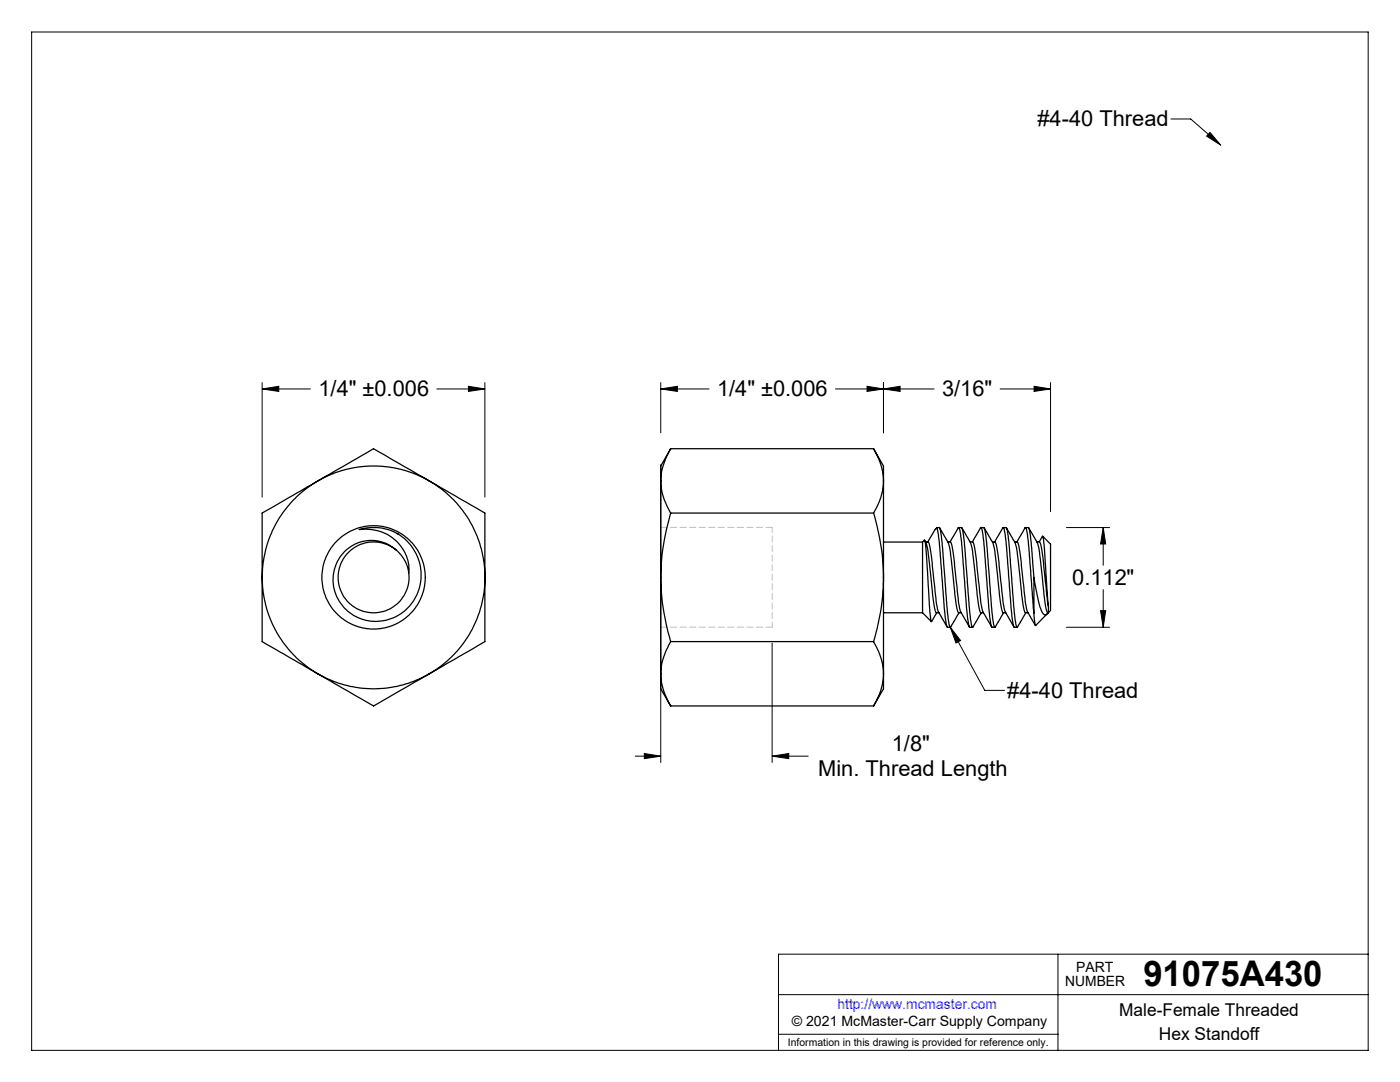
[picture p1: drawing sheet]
<svg xmlns="http://www.w3.org/2000/svg" width="279mm" height="216mm" viewBox="0 0 279 216" stroke-linecap="round" stroke-linejoin="round" font-family="sans-serif">
<g fill="none" stroke="#000" stroke-width=".2">
<path d="M6.3 6.4h266.7v203.2h-266.7zM233.7 23.7h3.9l6 5.3M241.5 26.4l2.1 2.6-2.8-1.8zM52.3 77.6l3.3-.5v1zM52.3 76.3v22.9M52.3 77.6h9.6M87.2 77.6h9.6M93.5 77.1l3.3 .5-3.3 .5zM96.8 76.3v22.9M131.9 77.6l3.3-.5v1zM131.9 77.6h9.6M131.9 76.3v10.1"/>
<path d="M166.7 77.6h19.7M173 77.1l3.3 .5-3.3 .5zM176.3 77.6l3.3-.5v1zM176.3 76.3v10.1M199.6 77.6h10.1M206.4 77.1l3.3 .5-3.3 .5zM209.7 76.3v25.8M131.9 92.7v59.5M212.8 105.3h8.6M220.2 105.3l.5 3.2h-1.1zM220.2 105.3v7.5M220.2 117.7v7.5"/>
<path d="M154.1 128.3v23.9M189.7 125.2l2 2.6-.9 .5zM189.7 125.2l6.8 12.6h4M212.8 125.2h8.6M219.6 121.8h1.1l-.5 3.4zM126.8 150.9h5.1M128.6 150.4l3.3 .5-3.3 .5zM154.1 150.9l3.3-.5v1zM154.1 150.9h7.2M155.4 198.5h117.6M211.1 190.4v19.2M273 190.4h-117.6v19.2"/>
<path d="M155.4 206.4h55.7"/>
</g>
<path d="M154.1 105.2h-22.2M154.1 125.1h-22.2" fill="none" stroke="#c0c0c0" stroke-width=".2" stroke-dasharray="1.3 .6"/>
<path d="M154.1 105.2v19.9" fill="none" stroke="#c0c0c0" stroke-width=".2" stroke-dasharray="1.3 .6" stroke-dashoffset=".2"/>
<g fill="#000">
<path d="M93.5 77.1l3.3 .5-3.3 .5zM52.3 77.6l3.3-.5v1zM173 77.1l3.3 .5-3.3 .5zM131.9 77.6l3.3-.5v1zM176.3 77.6l3.3-.5v1zM206.4 77.1l3.3 .5-3.3 .5zM128.6 150.4l3.3 .5-3.3 .5zM154.1 150.9l3.3-.5v1zM219.6 121.8h1.1l-.5 3.4zM220.2 105.3l.5 3.2h-1.1z"/>
<path d="M189.7 125.2l2 2.6-.9 .5zM241.5 26.4l2.1 2.6-2.8-1.8z"/>
</g>
<g fill="none" stroke="#000" stroke-width=".25">
<path d="M63.4 96l-11.1 6.4v12.8M63.4 96a22.3 22.3 0 0 0-11.1 19.2M63.4 96a22.3 22.3 0 0 1 22.3 0M63.4 96l11.1-6.5 11.2 6.5M85.7 96a22.1 22.1 0 0 1 11.1 19.2M85.7 96l11.1 6.4v12.8M131.9 96a12.9 12.9 0 0 0 1.9 6.4M131.9 96v19.2M133.8 89.5a13.5 13.5 0 0 0-1.9 6.5M133.8 89.5l-1.9 3.5v3M133.8 89.5h40.5M174.3 89.5a12.9 12.9 0 0 1 2 6.5"/>
<path d="M174.3 89.5l2 3.5v3M176.3 96a12.5 12.5 0 0 1-2 6.4M176.3 96v19.2M52.3 115.2v12.8l11.1 6.4M52.3 115.2a22.1 22.1 0 0 0 11.1 19.2M79.1 109.7a7.1 7.1 0 0 0-11 2.6 7.1 7.1 0 0 0 5.4 9.9 7.1 7.1 0 0 0 8.1-7.9M79.3 106.4l.1 .1M79.4 106.5a9.4 9.4 0 0 1 4.4 10.3 9.4 9.4 0 0 1-8.6 7.2 8.2 8.2 0 0 1-8.2-5.4 8.2 8.2 0 0 1 2.8-9.4 7.5 7.5 0 0 1 11.8 5.1M79.4 106.5a9.9 9.9 0 0 0-7.7-.8 8.4 8.4 0 0 1 9.9 8.6M96.8 115.2a22.1 22.1 0 0 1-11.1 19.2M96.8 115.2v12.8l-11.1 6.4M131.9 115.2v19.2"/>
<path d="M131.9 115.2a47 47 0 0 0 1.9 12.8M133.8 102.4a46.9 46.9 0 0 0-1.9 12.8M133.8 102.4h40.5M174.3 102.4a46.4 46.4 0 0 1 2 12.8M176.3 115.2a44.1 44.1 0 0 1-2 12.8M176.3 115.2v19.2M176.3 108.2h7.8M184.1 108.2l.4-.4 .4 2.3 .7 11.9 .3 2 1-1.7M184.1 108.2v14.1M184.5 107.8l.4 .7 .3 1.7 1.3 11 .3 1 .6 .1M184.7 108.1h.5a15.8 15.8 0 0 1 1 5.7l.6 6.2 .4 1.8 1.8 3.3M187 105.3h.4a14.2 14.2 0 0 1 .8 4.9l1 13.3a2.5 2.5 0 0 0 .5 1.7l1.7-2.9"/>
<path d="M187 105.4a2.34 2.34 0 0 0-1.1 1.4l-.7 1.3M187 105.4l.5 2.9 1.1 14.6 .3 2.1 .2 .2h.6M187 105.3v.1M187 105.3l-.3 .3M187.5 105.3l1.7 2.9 .3 1 1.4 12 .3 1 .6 .1M189.2 108.1h.5M189.6 108.1l1.7-2.8a3.1 3.1 0 0 1 .5 2.2l1.2 15.4 .4 2.1 .1 .2h.6M189.7 108.1a15.8 15.8 0 0 1 .9 5.7l.7 6.2 .3 1.8 1.9 3.3M191.3 105.3h.6a14.2 14.2 0 0 1 .7 4.9l1.1 13.3a2.5 2.5 0 0 0 .4 1.7l1.7-2.9M191.9 105.3l1.8 2.9 .3 1 1.4 12 .3 1 .6 .1M193.6 108.1h.5M194.1 108.1l1.6-2.8a3.1 3.1 0 0 1 .6 2.2l1.2 15.4 .3 2.1 .1 .2h.6"/>
<path d="M194.1 108.1a15.8 15.8 0 0 1 1 5.7l.6 6.2 .4 1.8 1.8 3.3M195.8 105.3h.5a14.2 14.2 0 0 1 .8 4.9l1 13.3a2.5 2.5 0 0 0 .5 1.7l1.7-2.9M196.4 105.3l1.7 2.9 .3 1 1.4 12 .3 1 .6 .1M198 108.1h.5M198.5 108.1l1.7-2.8a3.1 3.1 0 0 1 .5 2.2l1.2 15.4 .4 2.1 .1 .2h.6M198.5 108.1a15.8 15.8 0 0 1 1 5.7l.7 6.2 .3 1.8 1.9 3.3M200.2 105.3h.6a14.2 14.2 0 0 1 .7 4.9l1.1 13.3a2.5 2.5 0 0 0 .4 1.7l1.7-2.9M200.8 105.3l1.8 2.9 .2 1 1.5 12 .2 1 .7 .1M202.5 108.1h.5M203 108.1l1.6-2.8a3.1 3.1 0 0 1 .5 2.2l1.2 14.8M203 108.1a15.8 15.8 0 0 1 .9 5.7l1 7.6 .2 .7 1.5 2.7M204.6 105.3h.6a14.2 14.2 0 0 1 .8 4.9l.3 5"/>
<path d="M205.3 105.3l1.7 2.9 .3 1 1.3 11.3 .4 1.6 .2 .2M206.3 115.2l1.2 5.8a2.08 2.08 0 0 0 1.1 1.7l.6-.4M206.3 115.2v7.1M206.9 108.1h.5a15.8 15.8 0 0 1 1 5.7l.8 7.1M207.4 108.1l.7-1.1 .3 1.8 .8 12.1M208.1 107l1.6 1.6v13.2l-.5 .5M63.4 134.4a22.1 22.1 0 0 0 22.3 0M63.4 134.4l11.1 6.5 11.2-6.5M131.9 134.4a12.9 12.9 0 0 0 1.9 6.5M131.9 134.4v3l1.9 3.5M133.8 128a13.5 13.5 0 0 0-1.9 6.4M133.8 128h40.5"/>
<path d="M174.3 128a12.9 12.9 0 0 1 2 6.4M176.3 134.4a12.5 12.5 0 0 1-2 6.5M176.3 134.4v3l-2 3.5M176.3 122.3h7.8M184.1 122.3l1.8 1.7M206.3 122.3l.3 2.5 2.4-2.3M209.2 120.9v1.4M133.8 140.9h40.5"/>
<circle cx="74.6" cy="115.2" r="10.3"/>
</g>
<text font-size="7.1" x="228.2" y="196.8">91075A430</text>
<g font-size="4.4">
<text x="207" y="25.2">#4-40 Thread</text>
<text x="63.6" y="79">1/4&quot; ±0.006</text>
<text x="143.1" y="79">1/4&quot; ±0.006</text>
<text x="188" y="79">3/16&quot;</text>
<text x="214" y="116.6">0.112&quot;</text>
<text x="201" y="139.3">#4-40 Thread</text>
<text x="178" y="149.9">1/8&quot;</text>
<text x="163.3" y="154.7">Min. Thread Length</text>
</g>
<g font-size="3.5">
<text x="223.4" y="202.8">Male-Female Threaded</text>
<text x="231.3" y="207.5">Hex Standoff</text>
</g>
<g font-size="2.8">
<text x="212.6" y="196.8">NUMBER</text>
<text x="214.8" y="194">PART</text>
<text x="158" y="204.8">© 2021 McMaster-Carr Supply Company</text>
</g>
<text font-size="2.8" fill="#00f" x="167.1" y="201.4">http://www.mcmaster.com</text>
<text font-size="2.1" x="157.3" y="208.6">Information in this drawing is provided for reference only.</text>
</svg>
